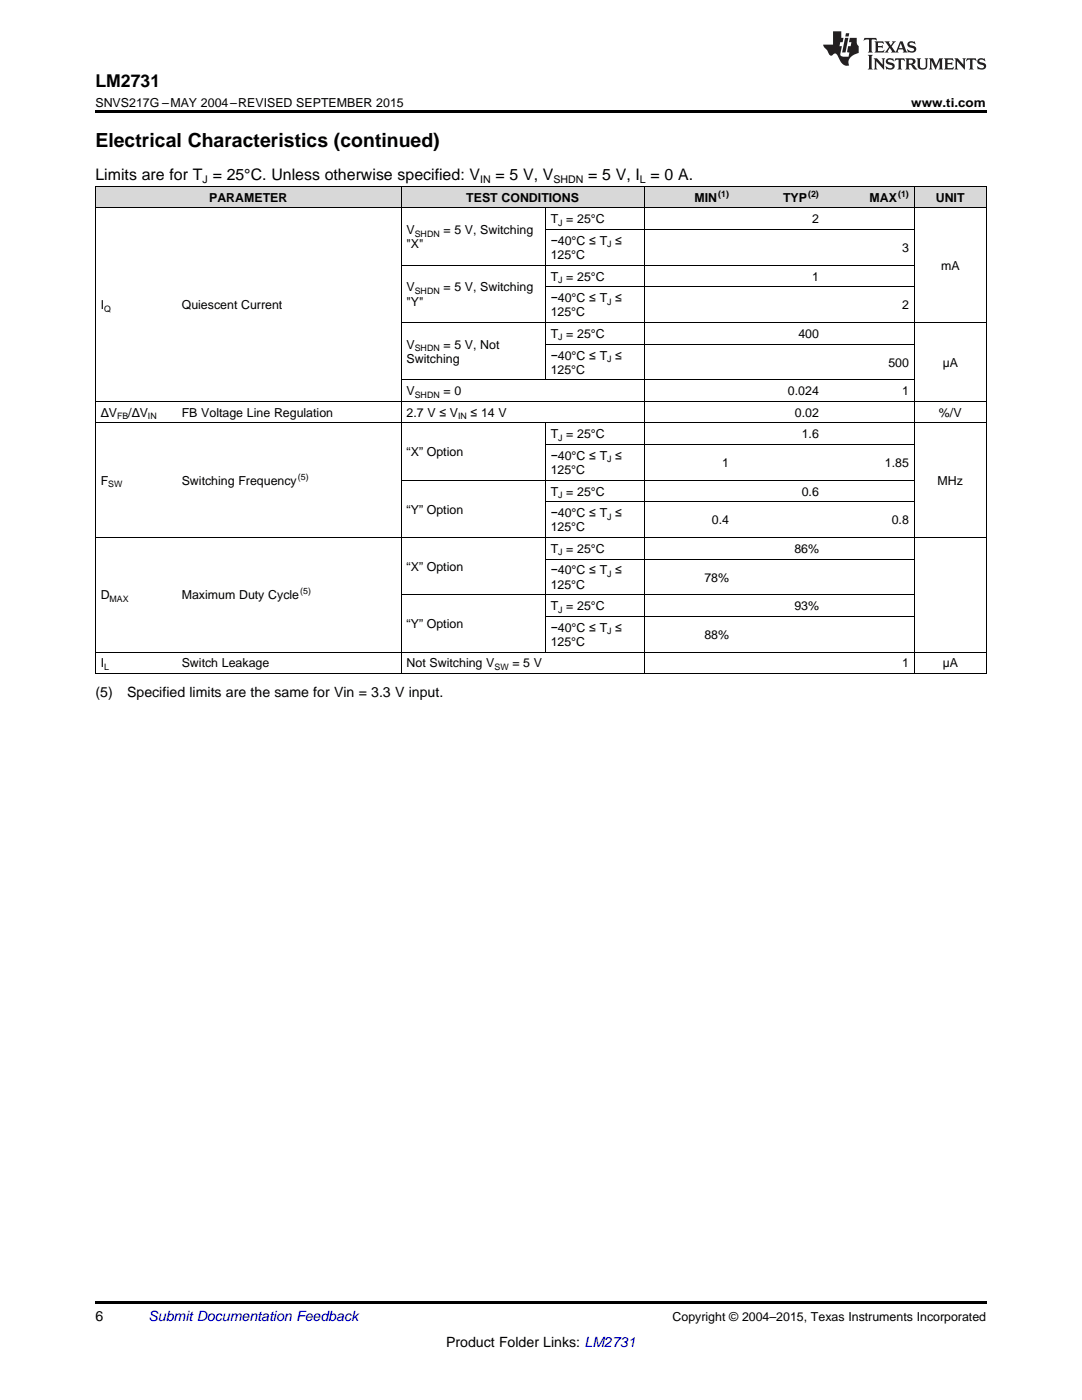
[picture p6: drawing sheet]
<svg xmlns="http://www.w3.org/2000/svg" width="216mm" height="279mm" viewBox="0 0 216 279" stroke-linecap="round" stroke-linejoin="round" font-family="sans-serif">
<g fill="#d8d8d8">
<path d="M19 37.3h16.2v4.3h-16.2z"/>
<path d="M35.2 37.3h44.9v4.3h-44.9z"/>
<path d="M80.1 37.3h28.7v4.3h-28.7z"/>
<path d="M108.8 37.3h19.8v4.3h-19.8z"/>
<path d="M128.6 37.3h17.9v4.3h-17.9z"/>
<path d="M146.5 37.3h18v4.3h-18z"/>
<path d="M164.5 37.3h18v4.3h-18z"/>
<path d="M182.5 37.3h14.3v4.3h-14.3z"/>
</g>
<path d="M19 22h177.8v.5h-177.8zM19 259.7h177.8v.5h-177.8z" fill="#000"/>
<g fill="none" stroke="#000" stroke-width=".2">
<path d="M19 37.2h177.8M19.1 37.2v97.3M80 37.2v97.3M128.5 37.2v97.3M182.4 37.2v97.3M196.8 37.2v97.3M19 41.5h177.8M80.1 52.9h102.4M108.8 41.5v34.3M108.8 57.2h73.7M108.8 45.8h73.7M80.1 75.8h102.4"/>
<path d="M80.1 64.4h116.7M108.8 68.7h73.7M19 84.4h177.8M19 80.1h177.8M80.1 95.8h102.4M108.8 84.4v45.8M108.8 88.7h73.7M19 107.3h177.8M80.1 118.7h102.4M108.8 111.6h73.7M108.8 100.1h73.7M19 134.4h177.8"/>
<path d="M19 130.1h177.8M108.8 123h73.7"/>
</g>
<g fill="#231f20">
<path d="M172.5 7.6l-.1 .5 .4-.2h.6v.1v2.1l-.2 .4h.9l-.2-.4v-2.1l.1-.1h.5l.5 .2-.2-.5zM174.5 8.3l.2 .3v1.5l-.2 .4h1.8l.2-.6a1.04 1.04 0 0 1-1.3 .2v-.7h.6l.3 .2v-.6l-.3 .2h-.6v-.6l.8-.1 .4 .3-.2-.5zM176.5 8.3l.9 1.1-.9 1.1h.8l-.2-.2 .4-.7 .5 .7-.2 .2h1.5l-.2-.2 .2-.4h.9l.1 .4-.2 .2h1l-.3-.3-.7-1.9h-.5l-.9 2-.8-1 .9-1h-.8l.1 .3-.4 .5-.3-.6 .1-.2zM179.7 8.6l.4 1h-.7zM181.3 8.4a.63 .63 0 0 0-.2 .7 .63 .63 0 0 0 .6 .4l.6 .2 .1 .2a.75 .75 0 0 1-.7 .4 .75 .75 0 0 1-.6-.5l.1 .7 .1-.1a1.11 1.11 0 0 0 1.5-.6 1.13 1.13 0 0 0-1.2-.8l-.1-.4a1.04 1.04 0 0 1 1.2 .2l-.2-.5-.2 .1-.4-.2zM173.2 10.9l.2 .4v2.2l-.2 .4h1l-.3-.4v-2.2l.3-.4zM174.3 11.6l.3 .4v1.5l-.3 .4h.8l-.2-.4v-1.3l1.5 1.7v-1.9l.2-.4h-.7l.2 .4v.9l-1.1-1.3zM177 11.8a.62 .62 0 0 0-.2 .7 .62 .62 0 0 0 .6 .4l.6 .1 .1 .3a.76 .76 0 0 1-.7 .3 .76 .76 0 0 1-.7-.4l.2 .7 .1-.1a1.11 1.11 0 0 0 1.5-.6 1.13 1.13 0 0 0-1.2-.8l-.1-.4a1.04 1.04 0 0 1 1.2 .2l-.2-.6-.2 .1-.5-.1zM178.7 11.6l-.2 .6a.61 .61 0 0 1 .8-.3v1.6l-.2 .4h.9l-.2-.4v-1.6a.63 .63 0 0 1 .7 .3l-.1-.6zM180.6 11.6l.3 .4v1.5l-.3 .4h1l-.2-.2-.1-.8 .6 .2a.76 .76 0 0 0 1.2 .7l-1-1a.58 .58 0 0 0 .6-.5 .58 .58 0 0 0-.5-.6zM181.4 11.9h.1a.45 .45 0 0 1 .5 .1 .45 .45 0 0 1 .1 .5l-.8 .2zM182.9 11.6l.2 .2a2.17 2.17 0 0 0 .3 1.9 .99 .99 0 0 0 1.6-.6v-1.1l.2-.4h-.7l.2 .2a1.92 1.92 0 0 1-.2 1.8 .6 .6 0 0 1-.9-.5v-1.1l.2-.4zM185.4 11.6l.2 .4v1.5l-.2 .4h.7l-.2-.4v-1.4l.8 1.8 .8-1.8v1.4l-.2 .4h.9l-.2-.4v-1.5l.2-.4h-.8l-.6 1.5-.6-1.5zM188.4 11.6l.2 .4v1.5l-.2 .4h1.8l.1-.6a1.04 1.04 0 0 1-1.2 .1v-.6h.5l.4 .2v-.6l-.4 .2h-.5v-.7h.8l.3 .3-.1-.6zM190.5 11.6l.2 .4v1.5l-.2 .4h.7l-.2-.4v-1.3l1.5 1.7v-1.9l.2-.4h-.7l.2 .4v.9l-1.1-1.3zM192.9 11.6l-.1 .6a.61 .61 0 0 1 .7-.3l.1 1.6-.3 .4h1l-.3-.4 .1-1.6a.63 .63 0 0 1 .7 .3l-.1-.6zM195.2 11.8a.62 .62 0 0 0-.2 .7 .62 .62 0 0 0 .6 .4l.6 .1 .1 .3a.76 .76 0 0 1-.7 .3 .76 .76 0 0 1-.6-.4l.1 .7 .1-.1a1.11 1.11 0 0 0 1.6-.6 1.13 1.13 0 0 0-1.3-.8l-.1-.4a1.04 1.04 0 0 1 1.2 .2l-.1-.6-.2 .1-.5-.1z"/>
<path d="M166.2 6.3v2.6h-1.9v.4l.8 .9a.91 .91 0 0 0 1 .8 .56 .56 0 0 1 .5-.3 .56 .56 0 0 1 .5 .3l.4 .8a1.53 1.53 0 0 0 1.9 1.2 1.54 1.54 0 0 1 1-2.1l.9-.3v-1.4a1.52 1.52 0 0 1-.4-1.6h-1.3l-.2 .8h.5l-.2 .8h-.5l-.1 1v.2l.4 .1-.2 .8a1.93 1.93 0 0 1-1.6-.3l.3-1.8h-.5l.2-.8h.4l.2-.8h-.4v-1.3zM168.6 7.6l-.6 2.9h.7l.6-2.9zM168.8 6.6l-.1 .7h.6l.2-.7z"/>
</g>
<text font-size="3.9" x="19" y="29.3">Electrical Characteristics (continued)</text>
<text font-size="3.5" x="19" y="17.3">LM2731</text>
<g font-size="3.2">
<text x="19" y="36">Limits are for T = 25°C. Unless otherwise specified: V</text>
<text x="98.9" y="36">= 5 V, V</text>
<text x="117.4" y="36">= 5 V, I = 0 A.</text>
</g>
<g font-size="2.8">
<text x="19" y="139.1">(5)</text>
<text x="25.4" y="139.1">Specified limits are the same for Vin = 3.3 V input.</text>
<text x="19" y="263.6">6</text>
<text x="89" y="268.9">Product Folder Links: LM2731</text>
</g>
<text font-size="2.8" fill="#0000c8" x="29.6" y="263.6">Submit Documentation Feedback</text>
<g font-size="2.5">
<text x="19" y="21.4">SNVS217G –MAY 2004–REVISED SEPTEMBER 2015</text>
<text x="181.8" y="21.4">www.ti.com</text>
<text x="41.7" y="40.3">PARAMETER</text>
<text x="93" y="40.3">TEST CONDITIONS</text>
<text x="138.6" y="40.3">MIN</text>
<text x="156.2" y="40.3">TYP</text>
<text x="173.5" y="40.3">MAX</text>
<text x="186.7" y="40.3">UNIT</text>
<text x="81.1" y="46.7">V</text>
<text x="88.5" y="46.7">= 5 V, Switching</text>
<text x="109.9" y="44.6">T = 25°C</text>
<text x="162.1" y="44.6">2</text>
<text x="81.1" y="49.6">&quot;X&quot;</text>
<text x="109.9" y="48.9">−40°C ≤ T ≤</text>
<text x="109.9" y="51.7">125°C</text>
<text x="180" y="50.3">3</text>
<text x="187.8" y="53.9">mA</text>
<text x="81.1" y="58.2">V</text>
<text x="88.5" y="58.2">= 5 V, Switching</text>
<text x="109.9" y="56">T = 25°C</text>
<text x="162.1" y="56">1</text>
<text x="20.1" y="61.7">I</text>
<text x="36.3" y="61.7">Quiescent Current</text>
<text x="81.1" y="61">&quot;Y&quot;</text>
<text x="109.9" y="60.3">−40°C ≤ T ≤</text>
<text x="109.9" y="63.1">125°C</text>
<text x="180" y="61.7">2</text>
<text x="81.1" y="69.6">V</text>
<text x="88.5" y="69.6">= 5 V, Not</text>
<text x="109.9" y="67.5">T = 25°C</text>
<text x="109.9" y="71.8">−40°C ≤ T ≤</text>
<text x="159.3" y="67.5">400</text>
<text x="81.1" y="72.4">Switching</text>
<text x="109.9" y="74.6">125°C</text>
<text x="177.3" y="73.2">500</text>
<text x="188.1" y="73.2">µA</text>
<text x="20.1" y="83.2">ΔV</text>
<text x="25.6" y="83.2">/ΔV</text>
<text x="36.3" y="83.2">FB Voltage Line Regulation</text>
<text x="81.1" y="78.9">V</text>
<text x="81.1" y="83.2">2.7 V ≤ V</text>
<text x="88.5" y="78.9">= 0</text>
<text x="93.9" y="83.2">≤ 14 V</text>
<text x="157.2" y="78.9">0.024</text>
<text x="158.6" y="83.2">0.02</text>
<text x="180" y="78.9">1</text>
<text x="187.4" y="83.2">%/V</text>
<text x="109.9" y="87.5">T = 25°C</text>
<text x="160" y="87.5">1.6</text>
<text x="81.1" y="91.1">“X” Option</text>
<text x="109.9" y="91.8">−40°C ≤ T ≤</text>
<text x="109.9" y="94.6">125°C</text>
<text x="144.1" y="93.2">1</text>
<text x="176.6" y="93.2">1.85</text>
<text x="20.1" y="96.8">F</text>
<text x="36.3" y="96.8">Switching Frequency</text>
<text x="109.9" y="98.9">T = 25°C</text>
<text x="160" y="98.9">0.6</text>
<text x="187.1" y="96.8">MHz</text>
<text x="81.1" y="102.5">“Y” Option</text>
<text x="109.9" y="103.2">−40°C ≤ T ≤</text>
<text x="109.9" y="106">125°C</text>
<text x="142" y="104.6">0.4</text>
<text x="177.9" y="104.6">0.8</text>
<text x="81.1" y="113.9">“X” Option</text>
<text x="109.9" y="110.3">T = 25°C</text>
<text x="158.5" y="110.3">86%</text>
<text x="20.1" y="119.6">D</text>
<text x="36.3" y="119.6">Maximum Duty Cycle</text>
<text x="109.9" y="114.7">−40°C ≤ T ≤</text>
<text x="109.9" y="117.5">125°C</text>
<text x="140.5" y="116.1">78%</text>
<text x="81.1" y="125.3">“Y” Option</text>
<text x="109.9" y="121.8">T = 25°C</text>
<text x="158.5" y="121.8">93%</text>
<text x="109.9" y="126.1">−40°C ≤ T ≤</text>
<text x="109.9" y="128.9">125°C</text>
<text x="140.5" y="127.5">88%</text>
<text x="20.1" y="133.2">I</text>
<text x="36.3" y="133.2">Switch Leakage</text>
<text x="81.1" y="133.2">Not Switching V</text>
<text x="102.2" y="133.2">= 5 V</text>
<text x="180" y="133.2">1</text>
<text x="188.1" y="133.2">µA</text>
<text x="134.2" y="263.6">Copyright © 2004–2015, Texas Instruments Incorporated</text>
</g>
<g font-size="2.1">
<text x="40.4" y="36.6">J</text>
<text x="95.8" y="36.6">IN</text>
<text x="110.5" y="36.6">SHDN</text>
<text x="127.7" y="36.6">L</text>
</g>
<g font-size="1.8">
<text x="143.3" y="39.3">(1)</text>
<text x="161.3" y="39.3">(2)</text>
<text x="179.2" y="39.3">(1)</text>
<text x="82.8" y="47.2">SHDN</text>
<text x="111.4" y="45.1">J</text>
<text x="121.1" y="49.4">J</text>
<text x="82.8" y="58.7">SHDN</text>
<text x="111.4" y="56.5">J</text>
<text x="20.8" y="62.2">Q</text>
<text x="121.1" y="60.8">J</text>
<text x="82.8" y="70.1">SHDN</text>
<text x="111.4" y="67.9">J</text>
<text x="121.1" y="72.2">J</text>
<text x="23.4" y="83.7">FB</text>
<text x="29.5" y="83.7">IN</text>
<text x="82.8" y="79.4">SHDN</text>
<text x="91.4" y="83.7">IN</text>
<text x="111.4" y="88">J</text>
<text x="59.4" y="95.8">(5)</text>
<text x="121.1" y="92.3">J</text>
<text x="21.6" y="97.3">SW</text>
<text x="111.4" y="99.4">J</text>
<text x="121.1" y="103.7">J</text>
<text x="111.4" y="110.8">J</text>
<text x="59.9" y="118.6">(5)</text>
<text x="121.1" y="115.1">J</text>
<text x="21.9" y="120.1">MAX</text>
<text x="111.4" y="122.3">J</text>
<text x="121.1" y="126.6">J</text>
<text x="20.8" y="133.7">L</text>
<text x="98.7" y="133.7">SW</text>
</g>
</svg>
